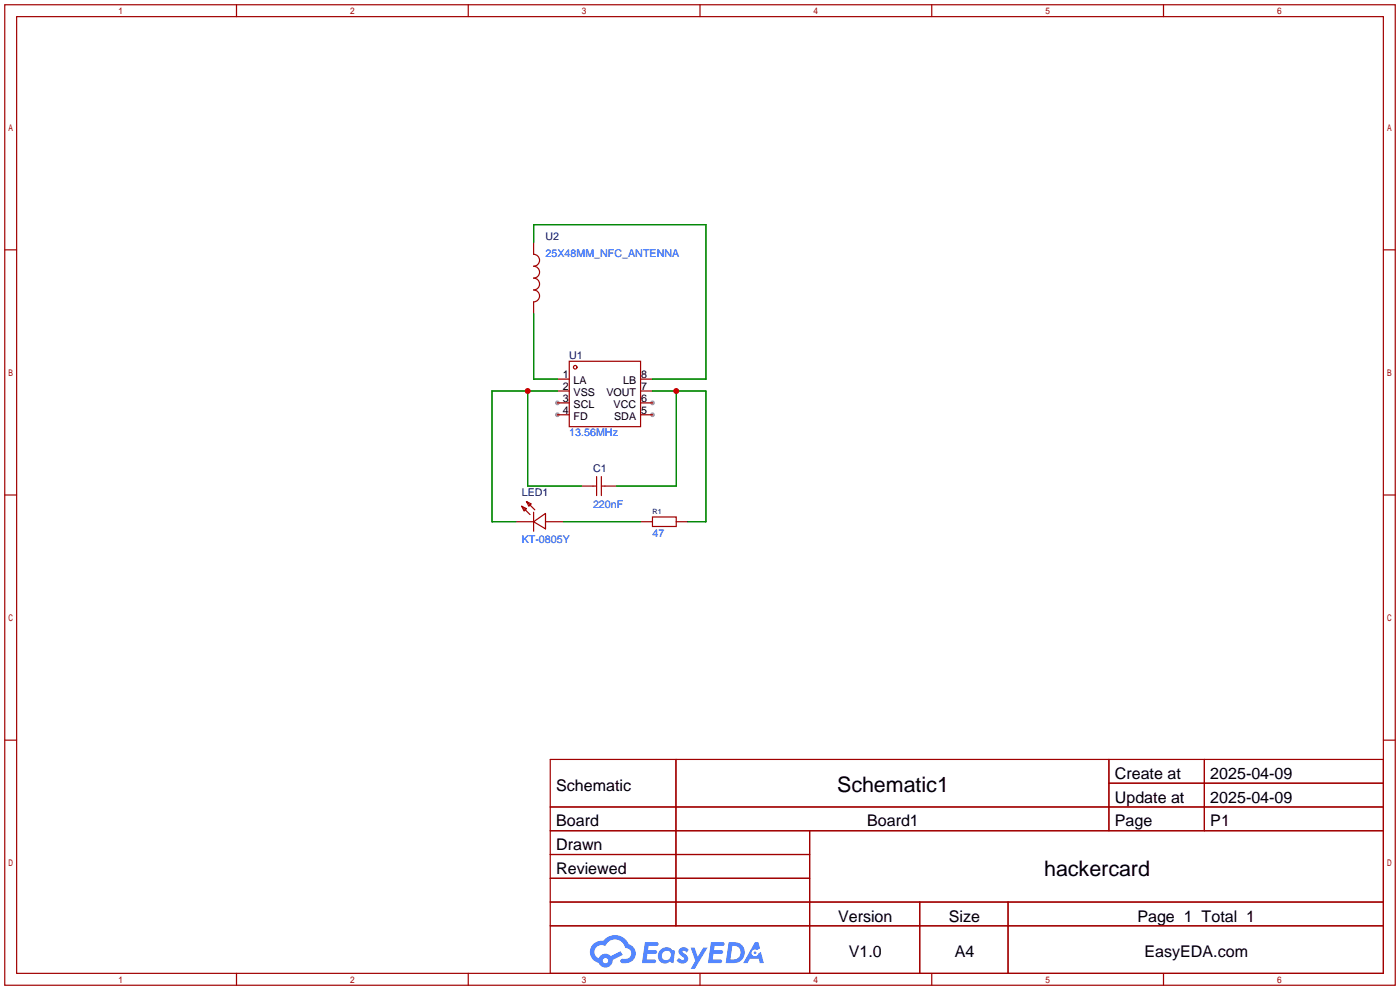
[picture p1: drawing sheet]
<svg xmlns="http://www.w3.org/2000/svg" width="299mm" height="212mm" viewBox="0 0 299 212" stroke-linecap="round" stroke-linejoin="round" font-family="sans-serif">
<g fill="#999">
<circle cx="139.4" cy="86.1" r=".51"/>
<circle cx="139.4" cy="88.6" r=".51"/>
<circle cx="119.1" cy="88.6" r=".51"/>
<circle cx="119.1" cy="86.1" r=".51"/>
</g>
<g fill="none" stroke="#a10000" stroke-width=".25">
<path d="M1 1h297.2v209.6h-297.2zM3.6 3.6h292.1v204.4h-292.1zM50.5 1v2.6M100.1 1v2.6M149.6 1v2.6M199.1 1v2.6M248.7 1v2.6M1 53.4h2.6M295.7 53.4h2.5M1 105.8h2.6M295.7 105.8h2.5M1 158.2h2.6"/>
<path d="M295.7 158.2h2.5M117.6 162.3h178.1v45.7h-178.1zM117.6 172.5h178.1M117.6 177.5h178.1M144.5 162.3v35.6M173 177.5v30.5M237 162.3v15.2M237 167.4h58.7M257.4 162.3v15.2M117.6 182.6h55.4M117.6 192.8h178.1M117.6 187.7h55.4"/>
<path d="M117.6 197.9h178.1M196.6 192.8v15.2M215.4 192.8v15.2M50.5 208v2.6M100.1 208v2.6M149.6 208v2.6M199.1 208v2.6M248.7 208v2.6"/>
</g>
<g fill="#5487ff">
<path d="M145.3 202.7a1.3 1.3 0 0 1 1.9 .3l-.4 .6a.54 .54 0 0 0-.9-.2l.1 .2a1.34 1.34 0 0 1 .9 1.8 1.47 1.47 0 0 1-2.3-.1l.5-.6 .8 .5a.31 .31 0 0 0 .4-.3 .31 .31 0 0 0-.3-.4 1.12 1.12 0 0 1-.7-1.8z"/>
<path d="M147.6 202.5h.9l.6 2 1.2-2h.9l-2.7 4.6h-.9l1-1.7z"/>
<path d="M137.8 201.4h1.7a1.31 1.31 0 0 1 1.2 .2 .4 .4 0 0 1-.3 .5l-1.8 .1-.1 .9h1.6a.4 .4 0 0 1 .4 .4 .4 .4 0 0 1-.5 .4h-1.6l-.2 1.2h1.4a.46 .46 0 0 1 .5 0 .46 .46 0 0 1 .1 .5l-.4 .2h-2.6z"/>
<path d="M151.9 201.4h1.7a1.32 1.32 0 0 1 1.2 .2 .39 .39 0 0 1-.3 .5l-1.8 .1-.1 .9h1.6a.4 .4 0 0 1 .4 .4 .4 .4 0 0 1-.4 .4h-1.7l-.2 1.2h1.4a.46 .46 0 0 1 .5 0 .46 .46 0 0 1 .1 .5l-.4 .2h-2.6z"/>
<path d="M161.3 201.4h.8l.3 1.3-.6 .4a.75 .75 0 0 0-1.1 .3 .75 .75 0 0 0 .5 1 .75 .75 0 0 0 .9-.7l.5-.2 .6 2.3h-.8l-.3-.9h-1.8l-.5 .9h-1z"/>
<path d="M155.7 201.4l-.6 4.4h1.5a2.27 2.27 0 0 0 2.6-2.2 2.27 2.27 0 0 0-2.7-2.2zM156.5 202.1a1.5 1.5 0 0 1 1.8 1.6 1.5 1.5 0 0 1-1.9 1.4h-.3z"/>
<path d="M141.2 203a1.6 1.6 0 0 0-.3 2.3 1.6 1.6 0 0 0 2.3 .2l.7 .3 .3-2.4-.1-.3-.5-.1a1.58 1.58 0 0 0-2.4 0zM141.8 203.5a.98 .98 0 0 1 1.6 .4 .98 .98 0 0 1-1.1 1.3 .94 .94 0 0 1-.9-.7 .94 .94 0 0 1 .4-1z"/>
<path d="M126.8 201.8a2.37 2.37 0 0 0 1.1 4 1.54 1.54 0 0 0 1.8 1 1.54 1.54 0 0 0 1.2-1.6l2.2-1.1-.5-.8-2 1a1.57 1.57 0 0 0-2.7 .5 1.5 1.5 0 0 1-.7-2.1 1.5 1.5 0 0 1 2.2-.5 2.23 2.23 0 0 1 2.3-1.4 2.23 2.23 0 0 1 2 1.8 1.16 1.16 0 0 1 1.2 1.1 1.16 1.16 0 0 1-1.1 1.2h-.7a.47 .47 0 0 0-.5 .4 .47 .47 0 0 0 .4 .5 2.17 2.17 0 0 0 2.5-.9 2.17 2.17 0 0 0-.3-2.7l-.8-.4a3.2 3.2 0 0 0-5.5-.7l-1.1 .1zM128.8 205.3a.6 .6 0 0 1 1.2 0 .6 .6 0 0 1-1.2 0z"/>
<circle cx="161.4" cy="203.6" r=".28"/>
</g>
<g fill="none" stroke="#870000" stroke-width=".25">
<path d="M114 51.8v2.6M114 64.5v2.6M119.1 81h2.6M119.1 83.6h2.6M119.1 86.1h2.6M119.1 88.6h2.6M136.9 81h2.5M136.9 83.6h2.5M136.9 86.1h2.5M136.9 88.6h2.5M110.2 111.5h3.8M116.6 111.5h3.8"/>
<path d="M124.2 103.9h2.5M129.3 103.9h2.5M136.9 111.5h2.5M144.5 111.5h2.6"/>
</g>
<g fill="none" stroke="#a10000" stroke-width=".25">
<path d="M114 54.4a1.27 1.27 0 0 1 1.3 1.2 1.27 1.27 0 0 1-1.3 1.3 1.27 1.27 0 0 1 1.3 1.3 1.27 1.27 0 0 1-1.3 1.2 1.27 1.27 0 0 1 1.3 1.3 1.27 1.27 0 0 1-1.3 1.3 1.27 1.27 0 0 1 1.3 1.2 1.27 1.27 0 0 1-1.3 1.3M121.7 77.2h15.2v14h-15.2zM111.5 108.2l1 .5-.5 .5zM111.5 108.2l1.8 1.8M112.5 107.2l1 .5-.5 .5zM112.5 107.2l1.8 1.8M114 111.5l2.6-1.8v3.3zM114 109.5v4M126.7 103.9h.8M127.5 101.9v4M128.5 101.9v4M128.5 103.9h.8"/>
<path d="M139.4 110.5h5.1v2h-5.1z"/>
<circle cx="122.9" cy="78.5" r=".38"/>
</g>
<path d="M114 51.8v-3.8h36.9v33h-11.5M114 67.1v13.9h5.1M112.8 83.6v20.3h11.4M119.1 83.6h-13.9v27.9h5M139.4 83.6h11.5v27.9h-3.8M144.5 83.6v20.3h-12.7M120.4 111.5h16.5" fill="none" stroke="#008700" stroke-width=".25"/>
<g fill="#c00">
<circle cx="144.5" cy="83.6" r=".63"/>
<circle cx="112.8" cy="83.6" r=".63"/>
</g>
<g font-size="4.6">
<text x="178.9" y="169.3">Schematic1</text>
<text x="223.2" y="187.1">hackercard</text>
</g>
<g font-size="3.4">
<text x="238.3" y="166.5">Create at</text>
<text x="258.7" y="166.5">2025-04-09</text>
<text x="118.9" y="169">Schematic</text>
<text x="238.3" y="171.6">Update at</text>
<text x="258.7" y="171.6">2025-04-09</text>
<text x="118.9" y="176.6">Board</text>
<text x="185.3" y="176.6">Board1</text>
<text x="238.3" y="176.6">Page</text>
<text x="258.7" y="176.6">P1</text>
<text x="118.9" y="181.7">Drawn</text>
<text x="118.9" y="186.8">Reviewed</text>
<text x="179.1" y="197">Version</text>
<text x="202.8" y="197">Size</text>
<text x="243.1" y="197">Page 1 Total 1</text>
<text x="181.4" y="204.6">V1.0</text>
<text x="204" y="204.6">A4</text>
<text x="244.6" y="204.6">EasyEDA.com</text>
</g>
<g font-size="2.3" fill="#000080">
<text x="116.6" y="51.3">U2</text>
<text x="121.7" y="76.7">U1</text>
<text x="126.7" y="100.9">C1</text>
<text x="111.5" y="105.9">LED1</text>
</g>
<g font-size="2.3" fill="#00f">
<text x="116.6" y="54.9">25X48MM_NFC_ANTENNA</text>
<text x="121.7" y="93.2">13.56MHz</text>
<text x="126.7" y="108.5">220nF</text>
<text x="111.5" y="116.1">KT-0805Y</text>
<text x="139.4" y="114.8">47</text>
</g>
<g font-size="2.3">
<text x="120.3" y="83.3">2</text>
<text x="120.3" y="80.8">1</text>
<text x="122.6" y="82">LA</text>
<text x="133.2" y="82">LB</text>
<text x="137" y="80.8">8</text>
<text x="137" y="83.3">7</text>
<text x="120.3" y="88.4">4</text>
<text x="120.3" y="85.9">3</text>
<text x="122.6" y="89.7">FD</text>
<text x="122.6" y="87.1">SCL</text>
<text x="122.6" y="84.6">VSS</text>
<text x="129.6" y="84.6">VOUT</text>
<text x="131.1" y="87.1">VCC</text>
<text x="131.3" y="89.7">SDA</text>
<text x="137" y="85.9">6</text>
<text x="137" y="88.4">5</text>
</g>
<text font-size="1.5" fill="#000080" x="139.4" y="109.9">R1</text>
</svg>
